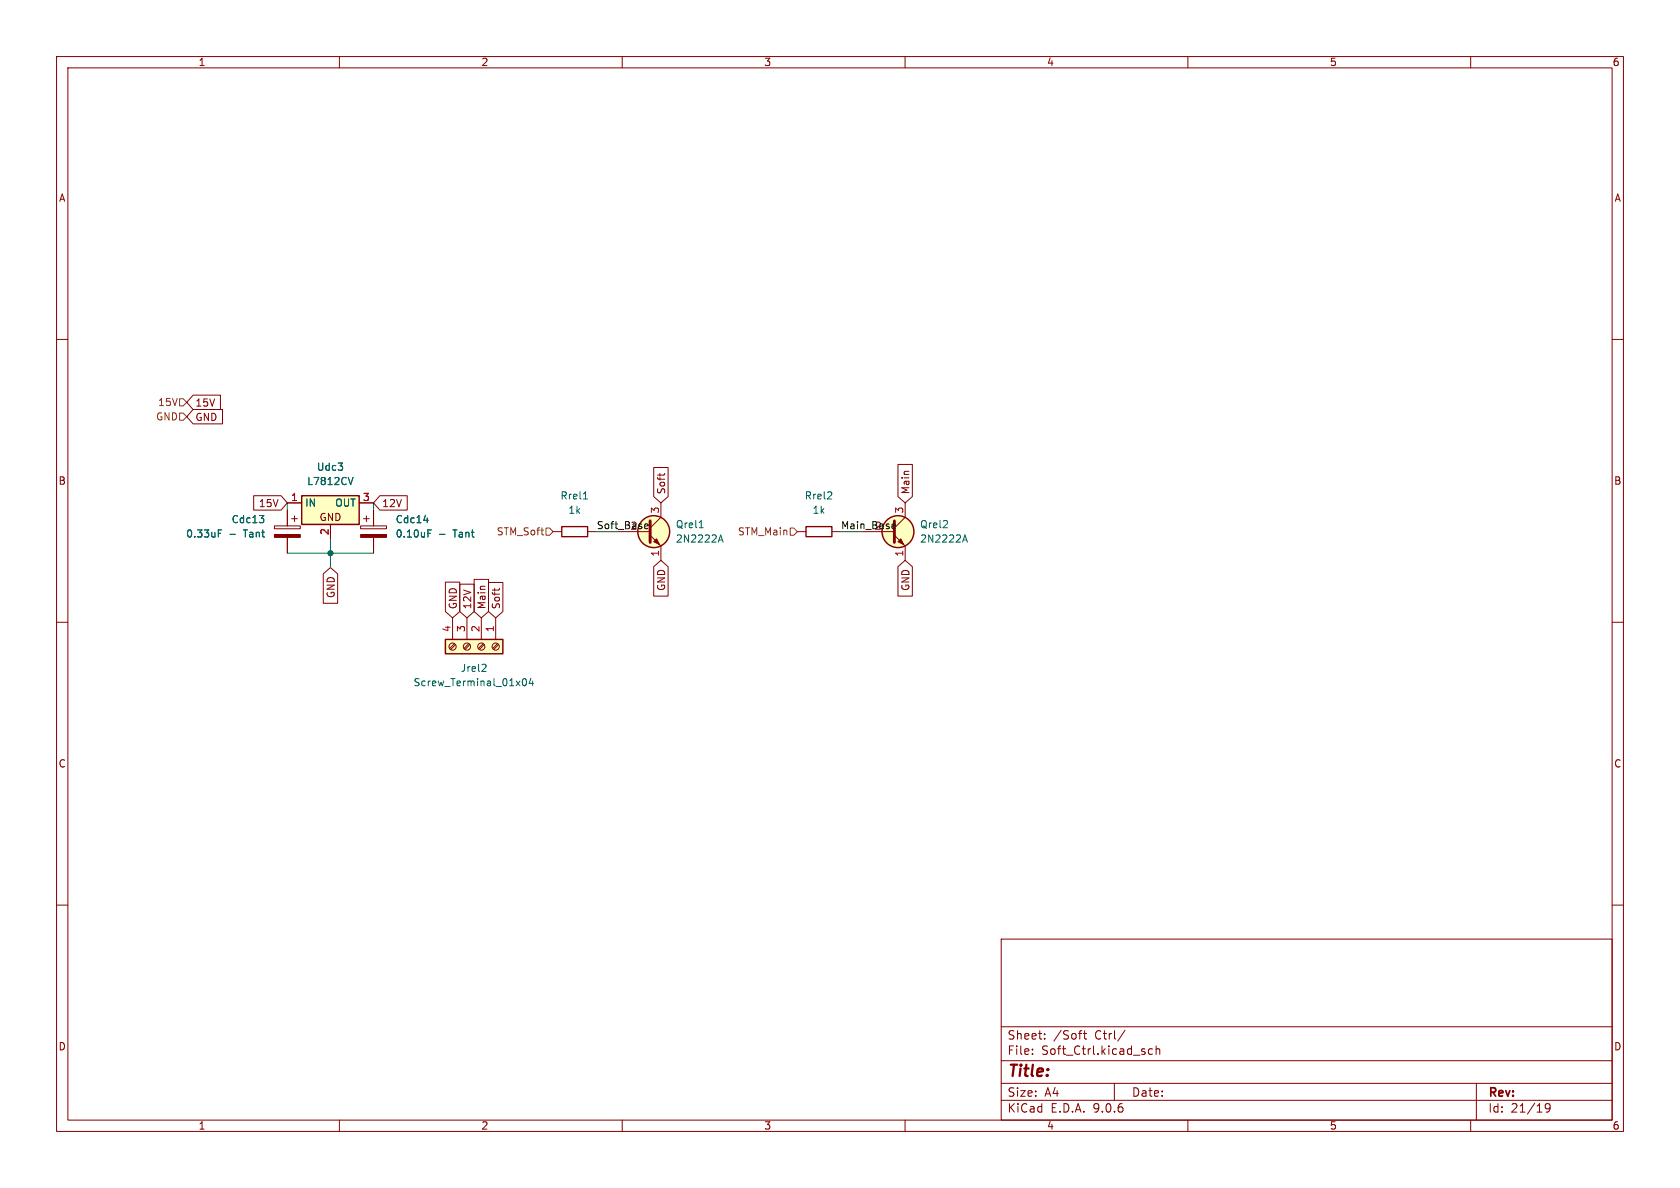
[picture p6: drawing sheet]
<svg xmlns="http://www.w3.org/2000/svg" width="297mm" height="210mm" viewBox="0 0 297 210" stroke-linecap="round" stroke-linejoin="round" font-family="sans-serif">
<g fill="none" stroke="#840000" stroke-width=".18">
<path d="M10 10h277v190h-277zM12 12h273v186h-273zM60 10v2M110 10v2M160 10v2M210 10v2M260 10v2M10 60h2M285 60h2M63.8 93h4.5v.5h-4.5zM64.3 91.7h1M64.8 91.2v1"/>
<path d="M66 90.2v2.8M66 95v2.8M97.8 94h1.5M103.9 94h1.5M141 94h1.5M147.1 94h1.5M152.4 94h5.7M158.1 94.6l1.9 1.9v2.6M160 88.9v2.5l-1.9 1.9M10 110h2M285 110h2M10 160h2"/>
<path d="M177 166h108v32h-108zM285 160h2M60 198v2M110 198v2M160 198v2M177 194.5h108M177 191.5h108M177 187.5h108M177 181.5h108M182.5 186.3v.1M182.5 185.5v.1M184.7 183.6v.1"/>
<path d="M184.7 182.8v.1M190.7 182.7h.5M191.1 182.2h.1M191.5 182.7h.6M191.7 182.2v1.3l.4 .2M197 191.5v3M198.9 182.1l-1.3 2M203.7 185.5l-.4-.1-.3 .3v.4l.2 .2h.5M204.4 185.5l.2-.1 .4 .1v.9M204.4 184.9v1.5M210 198v2M260 198v2"/>
<path d="M261 191.5v6.5M274 195.7l-.3 .3h-.2l-.3-.3 .1-.5 .4-.1 .3 .1a.99 .99 0 0 1-.4 1.4h-.3"/>
</g>
<g fill="#840000" stroke="#840000" stroke-width=".18">
<path d="M63.8 94.5h4.5v.5h-4.5z"/>
<path d="M158.7 95.8l.6-.5 .5 1z"/>
</g>
<path d="M74.9 92h.8M75.6 94.3h.5M75.6 93.7h.7M77.7 94.5h1M103.1 88.2h.8M103.4 87.1l.1-.2v1.3M146.8 86.9l.2 .3v.3l-.7 .7h.7M167.4 92.1l.1 .2-.1 .3-.7 .7h.8M170.2 95.8l.4-1.2 .4 1.2M170.3 95.5h.6" fill="none" stroke="#006464" stroke-width=".18"/>
<path d="M99.3 93.1h4.6v1.8h-4.6zM142.5 93.1h4.6v1.8h-4.6z" fill="none" stroke="#840000" stroke-width=".24"/>
<circle cx="158.7" cy="94" r="2.82" fill="#ffffc2" stroke="#ffffc2" stroke-width=".18"/>
<path d="M158.1 92.1v3.8" fill="none" stroke="#840000" stroke-width=".51"/>
<circle cx="158.7" cy="94" r="2.82" fill="none" stroke="#840000" stroke-width=".25"/>
<path d="M78.7 113h10.2v2.6h-10.2z" fill="#ffffc2"/>
<g fill="none" stroke="#840000" stroke-width=".25">
<path d="M78.7 113h10.2v2.6h-10.2z"/>
<circle cx="115.6" cy="94" r="2.82"/>
</g>
<g fill="none" stroke="#840000" stroke-width=".18">
<path d="M48.5 93h4.6v.5h-4.6zM50.8 90.2v2.8M50.8 95v2.8M51.6 91.7h1M52.1 91.2v1M109.2 94h5.7M114.9 94.6l1.9 1.9v2.6M116.8 88.9v2.5l-1.9 1.9M80 109.2v3.8M80.3 113.8l-.8 .8M80.5 113.9l-.8 .9M82.5 109.2v3.8"/>
<path d="M82.9 113.8l-.9 .8M83.1 113.9l-.9 .9M85.1 109.2v3.8M85.4 113.8l-.8 .8M85.6 113.9l-.8 .9M87.6 109.2v3.8M88 113.8l-.9 .8M88.1 113.9l-.8 .9"/>
<circle cx="80" cy="114.3" r=".63"/>
<circle cx="82.5" cy="114.3" r=".63"/>
<circle cx="85.1" cy="114.3" r=".63"/>
<circle cx="87.6" cy="114.3" r=".63"/>
</g>
<path d="M38.6 94.3h.4M38.6 93.7h.6M40.6 94.5h1M45.9 91.1h.7l-.4 .5M46.5 91.7l.1 .2-.1 .4M123.6 93.3h.7M127 95.8l.4-1.2 .4 1.2M127.1 95.5h.6M85.7 117.4l.2 .3v.3l-.7 .7h.7M93.9 119.9l-.3 .9h.7M92.5 120.1l.1-.1a.68 .68 0 0 1 .5 .6 .68 .68 0 0 1-.5 .6l-.1-.1-.2-.4zM94.2 120.4v.8" fill="none" stroke="#006464" stroke-width=".18"/>
<g fill="#840000" stroke="#840000" stroke-width=".18">
<path d="M48.5 94.5h4.6v.5h-4.6z"/>
<path d="M115.6 95.8l.5-.5 .5 1z"/>
</g>
<circle cx="115.6" cy="94" r="2.82" fill="#ffffc2" stroke="#ffffc2" stroke-width=".18"/>
<path d="M114.9 92.1v3.8" fill="none" stroke="#840000" stroke-width=".51"/>
<path d="M53.3 87.6h10.2v5.1h-10.2z" fill="#ffffc2"/>
<path d="M53.3 87.6h10.2v5.1h-10.2z" fill="none" stroke="#840000" stroke-width=".25"/>
<g fill="none" stroke="#840000" stroke-width=".18">
<path d="M34.1 69.8h4.9v2.6h-4.9l-1.1-1.3zM34.1 72.4h5.2v2.5h-5.2l-1.1-1.2zM44.8 87.6h4.9l1.1 1.3-1.1 1.3h-4.9zM50.8 88.9h2.5M50.8 90.2v2.8M50.8 95v2.8M58.4 92.7v2.6M63.5 88.9h2.5M66 90.2v2.8M66 95v2.8M67.2 87.6h4.8v2.6h-4.8l-1.2-1.3zM115.6 82.6h2.5v5.2l-1.3 1.1-1.2-1.1z"/>
<path d="M116.7 83.7v.5M117.5 83.7v.1M158.7 82.1h2.6v5.7l-1.3 1.1-1.3-1.1zM57.1 101.4l1.3-1.1 1.3 1.1v5.2h-2.6zM78.7 102.9h2.6v5.2l-1.3 1.1-1.3-1.1zM81.3 103.3h2.5v4.8l-1.3 1.1-1.2-1.1zM83.8 102.4h2.6v5.7l-1.3 1.1-1.3-1.1zM86.4 103h2.5v5.1l-1.3 1.1-1.2-1.1zM87.5 104v.5M88.3 104v.1M115.6 100.2l1.2-1.1 1.3 1.1v5.2h-2.5zM158.7 100.2l1.3-1.1 1.3 1.1v5.2h-2.6z"/>
</g>
<path d="M38.6 94.3h.4M38.6 93.7h.6M40.6 94.5h1M45.9 91.1h.7l-.4 .5M46.5 91.7l.1 .2-.1 .4M62.4 84.4l-.4 1.3M74.9 92h.8M75.6 94.3h.5M75.6 93.7h.7M77.7 94.5h1" fill="none" stroke="#006464" stroke-width=".18"/>
<path d="M31.7 73h.7l.6 .7-.6 .6h-.7zM31.7 70.5h.7l.6 .6-.6 .7h-.7zM96.5 93.3h.7l.6 .7-.6 .6h-.7zM139.7 93.3h.6l.7 .7-.7 .6h-.6z" fill="none" stroke="#725600" stroke-width=".18"/>
<path d="M114 93.4h.5M114 92.7l.4-.1 .2 .3-.6 .1M157.9 92.6l.3 .1 .1 .2-.6 .1M158.2 93.4l-.3 .1" fill="none" stroke="#0f0f0f" stroke-width=".18"/>
<path d="M50.8 88.9v1.3M50.8 97.8h15.2M58.4 95.3v5M66 88.9v1.3M105.4 94h3.8M148.6 94h3.8" fill="none" stroke="#009600" stroke-width=".18"/>
<circle cx="58.4" cy="97.8" r=".46" fill="#009600" stroke="#009600" stroke-width=".18"/>
<text font-size="2.8" fill="#840000" x="178" y="190.9">Title:</text>
<g font-size="2.1" fill="#840000">
<text x="178" y="184">Sheet:</text>
<text x="186.2" y="184">/Soft</text>
<text x="193.6" y="184">Ctrl/</text>
<text x="178" y="186.7">File:</text>
<text x="184.1" y="186.7">Soft_Ctrl.kicad_sch</text>
<text x="178" y="196.9">KiCad</text>
<text x="178" y="194.1">Size:</text>
<text x="184.7" y="194.1">A4</text>
<text x="185.7" y="196.9">E.D.A.</text>
<text x="193.3" y="196.9">9.0.6</text>
<text x="200" y="194.1">Date:</text>
<text x="263" y="194.3">Rev:</text>
<text x="263" y="196.9">Id:</text>
<text x="267.1" y="196.9">21/19</text>
</g>
<g font-size="1.8" fill="#840000">
<text x="35" y="11.9">1</text>
<text x="85" y="11.9">2</text>
<text x="135" y="11.9">3</text>
<text x="185" y="11.9">4</text>
<text x="235" y="11.9">5</text>
<text x="285" y="11.9">6</text>
<text x="10.3" y="35.9">A</text>
<text x="285.3" y="35.9">A</text>
<text x="34.4" y="72.1">15V</text>
<text x="34.4" y="74.6">GND</text>
<text x="10.3" y="85.9">B</text>
<text x="45.7" y="89.9">15V</text>
<text x="67.5" y="89.9">12V</text>
<text x="117.8" y="87.5" transform="rotate(-90 117.8 87.5)">Soft</text>
<text x="161" y="87.5" transform="rotate(-90 161 87.5)">Main</text>
<text x="285.3" y="85.9">B</text>
<text x="56.4" y="92.3">GND</text>
<text x="59.4" y="105.8" transform="rotate(-90 59.4 105.8)">GND</text>
<text x="81" y="107.8" transform="rotate(-90 81 107.8)">GND</text>
<text x="83.5" y="107.8" transform="rotate(-90 83.5 107.8)">12V</text>
<text x="86" y="107.8" transform="rotate(-90 86 107.8)">Main</text>
<text x="88.6" y="107.8" transform="rotate(-90 88.6 107.8)">Soft</text>
<text x="117.8" y="104.6" transform="rotate(-90 117.8 104.6)">GND</text>
<text x="161" y="104.6" transform="rotate(-90 161 104.6)">GND</text>
<text x="10.3" y="135.9">C</text>
<text x="285.3" y="135.9">C</text>
<text x="10.3" y="185.9">D</text>
<text x="285.3" y="185.9">D</text>
<text x="35" y="199.9">1</text>
<text x="85" y="199.9">2</text>
<text x="135" y="199.9">3</text>
<text x="185" y="199.9">4</text>
<text x="235" y="199.9">5</text>
<text x="285" y="199.9">6</text>
</g>
<g font-size="1.8" fill="#725600">
<text x="27.8" y="72">15V</text>
<text x="27.5" y="74.5">GND</text>
<text x="87.7" y="94.8">STM_Soft</text>
<text x="130.4" y="94.8">STM_Main</text>
</g>
<g font-size="1.8" fill="#006464">
<text x="55.9" y="83.4">Udc3</text>
<text x="53.8" y="89.8">IN</text>
<text x="54.2" y="86">L7812CV</text>
<text x="59.2" y="89.8">OUT</text>
<text x="99" y="88.5">Rrel1</text>
<text x="142.2" y="88.5">Rrel2</text>
<text x="32.8" y="95.2">0.33uF</text>
<text x="40.9" y="92.7">Cdc13</text>
<text x="43.2" y="95.2">Tant</text>
<text x="69.9" y="92.7">Cdc14</text>
<text x="69.9" y="95.2">0.10uF</text>
<text x="80.2" y="95.2">Tant</text>
<text x="100.4" y="91">1k</text>
<text x="119.4" y="93.6">Qrel1</text>
<text x="143.6" y="91">1k</text>
<text x="162.6" y="93.6">Qrel2</text>
<text x="119.4" y="96.1">2N2222A</text>
<text x="162.6" y="96.1">2N2222A</text>
<text x="81.4" y="119">Jrel2</text>
<text x="73" y="121.5">Screw_Terminal_01x04</text>
</g>
<g font-size="1.8" fill="#a90000">
<text x="51.4" y="88.6">1</text>
<text x="64.1" y="88.6">3</text>
<text x="58.2" y="94.7" transform="rotate(-90 58.2 94.7)">2</text>
<text x="116.6" y="90.9" transform="rotate(-90 116.6 90.9)">3</text>
<text x="159.8" y="90.9" transform="rotate(-90 159.8 90.9)">3</text>
<text x="116.6" y="98.5" transform="rotate(-90 116.6 98.5)">1</text>
<text x="159.8" y="98.5" transform="rotate(-90 159.8 98.5)">1</text>
<text x="79.8" y="111.8" transform="rotate(-90 79.8 111.8)">4</text>
<text x="82.3" y="111.8" transform="rotate(-90 82.3 111.8)">3</text>
<text x="84.8" y="111.8" transform="rotate(-90 84.8 111.8)">2</text>
<text x="87.4" y="111.8" transform="rotate(-90 87.4 111.8)">1</text>
</g>
<g font-size="1.8" fill="#0f0f0f">
<text x="105.4" y="93.6">Soft_Base</text>
<text x="111.4" y="93.7">2</text>
<text x="148.6" y="93.6">Main_Base</text>
<text x="154.6" y="93.7">2</text>
</g>
</svg>
